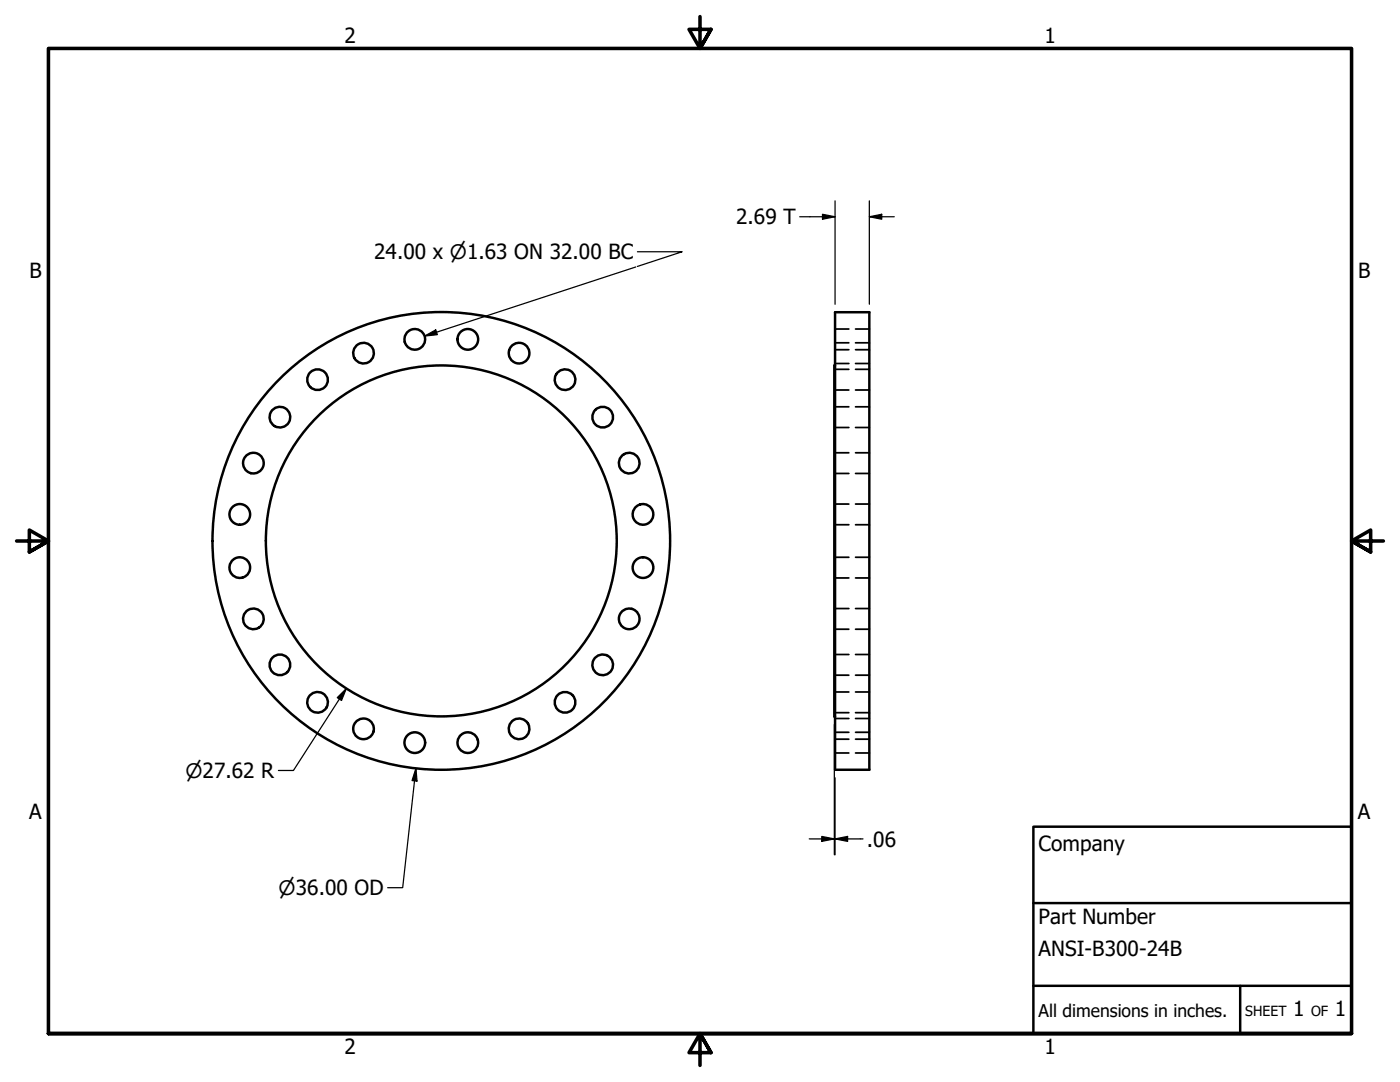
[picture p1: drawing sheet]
<svg xmlns="http://www.w3.org/2000/svg" width="279mm" height="216mm" viewBox="0 0 279 216" stroke-linecap="round" stroke-linejoin="round" font-family="sans-serif">
<!-- layer: Visible (ANSI) -->
<g fill="none" stroke="#000" stroke-width=".49">
<path d="M166.7 62.3h6.8v91.3h-6.8zM166.7 72.9h-.2v70.1h.2"/>
<circle cx="63.4" cy="75.8" r="2.06"/>
<circle cx="72.5" cy="70.5" r="2.06"/>
<circle cx="82.8" cy="67.7" r="2.06"/>
<circle cx="93.4" cy="67.7" r="2.06"/>
<circle cx="103.6" cy="70.5" r="2.06"/>
<circle cx="112.8" cy="75.8" r="2.06"/>
<circle cx="50.6" cy="92.4" r="2.06"/>
<circle cx="55.9" cy="83.2" r="2.06"/>
<circle cx="120.3" cy="83.2" r="2.06"/>
<circle cx="125.6" cy="92.4" r="2.06"/>
<circle cx="47.9" cy="113.3" r="2.06"/>
<circle cx="47.9" cy="102.6" r="2.06"/>
<circle cx="88.1" cy="107.9" r="35"/>
<circle cx="88.1" cy="107.9" r="45.7"/>
<circle cx="128.3" cy="113.3" r="2.06"/>
<circle cx="128.3" cy="102.6" r="2.06"/>
<circle cx="50.6" cy="123.5" r="2.06"/>
<circle cx="55.9" cy="132.7" r="2.06"/>
<circle cx="120.3" cy="132.7" r="2.06"/>
<circle cx="125.6" cy="123.5" r="2.06"/>
<circle cx="63.4" cy="140.1" r="2.06"/>
<circle cx="72.5" cy="145.4" r="2.06"/>
<circle cx="82.8" cy="148.2" r="2.06"/>
<circle cx="93.4" cy="148.2" r="2.06"/>
<circle cx="103.6" cy="145.4" r="2.06"/>
<circle cx="112.8" cy="140.1" r="2.06"/>
</g>
<!-- layer: Hidden (ANSI) -->
<g fill="none" stroke="#000" stroke-width=".35">
<path d="M166.7 72.5h2.7M166.7 68.4h2.7M166.7 77.8h2.7M166.7 73.7h2.7M166.7 69.8h2.7M166.7 65.7h2.7M170.7 72.5h2.8M170.7 68.4h2.8M170.7 77.8h2.8M170.7 73.7h2.8M170.7 69.8h2.8M170.7 65.7h2.8"/>
<path d="M166.7 85.3h2.7M166.7 81.2h2.7M166.7 94.5h2.7M166.7 90.3h2.7M170.7 85.3h2.8M170.7 81.2h2.8M170.7 94.5h2.8M170.7 90.3h2.8M166.7 104.7h2.7M166.7 100.6h2.7M166.7 115.3h2.7M166.7 111.2h2.7"/>
<path d="M170.7 104.7h2.8M170.7 100.6h2.8M170.7 115.3h2.8M170.7 111.2h2.8M166.7 125.6h2.7M166.7 121.4h2.7M166.7 134.7h2.7M166.7 130.6h2.7M166.7 138.1h2.7M170.7 125.6h2.8M170.7 121.4h2.8M170.7 134.7h2.8"/>
<path d="M170.7 130.6h2.8M170.7 138.1h2.8M166.7 142.2h2.7M166.7 147.5h2.7M166.7 143.4h2.7M166.7 150.2h2.7M166.7 146.1h2.7M170.7 142.2h2.8M170.7 147.5h2.8M170.7 143.4h2.8M170.7 150.2h2.8M170.7 146.1h2.8"/>
</g>
<!-- layer: Border (ANSI) -->
<path d="M139.7 3.3v6.4l-2.2-3.8h4.4l-2.2 3.8 2.2-3.8M3.3 107.9h6.4l-3.8-2.1v4.3l3.8-2.2-3.8 2.2M276.1 107.9h-6.4l3.8-2.1v4.3l-3.8-2.2 3.8 2.2M9.7 206.2v-196.5h260v196.5h-260h260M141.9 210l-2.2-3.8 2.2 3.8h-4.4l2.2-3.8v6.4" fill="none" stroke="#000" stroke-width=".71"/>
<!-- layer: Title (ANSI) -->
<path d="M206.2 165h63.5v41.2h-63.5zM206.2 196.7h63.5M206.2 180.2h63.5M247.5 196.7v9.5" fill="none" stroke="#000" stroke-width=".49"/>
<!-- layer: Dimension (ANSI) -->
<g fill="none" stroke="#000" stroke-width=".25">
<path d="M126.9 53.3l-42.2 13.8M127.2 50.2h8.9l-8.9 3M159.6 43.3h7.1M164.1 42.8l2.6 .5-2.6 .4zM166.7 40.1v20.6M173.5 43.3l2.5-.5v.9zM173.5 43.3h5M173.5 40.1v20.6M84.7 67.1l2.3-1.3 .3 1zM69.1 137.4l-.9 2.4-.9-.6zM69.1 137.4l-10.5 16.3h-3M83 153.3l.2 2.6-1-.1z"/>
<path d="M83 153.3l-2.6 23.8h-3M166.5 144.6v26M166.7 155.2v15.4M161.5 167.4h5M164 166.9l2.5 .5-2.5 .5zM166.7 167.4l2.5-.5v1zM166.7 167.4h5.5"/>
</g>
<g fill="#000">
<path d="M164.1 42.8l2.6 .5-2.6 .4z" fill-rule="evenodd"/>
<path d="M173.5 43.3l2.5-.5v.9z" fill-rule="evenodd"/>
<path d="M84.7 67.1l2.3-1.3 .3 1z" fill-rule="evenodd"/>
<path d="M69.1 137.4l-.9 2.4-.9-.6z" fill-rule="evenodd"/>
<path d="M83 153.3l.2 2.6-1-.1z" fill-rule="evenodd"/>
<path d="M164 166.9l2.5 .5-2.5 .5z" fill-rule="evenodd"/>
<path d="M166.7 167.4l2.5-.5v1z" fill-rule="evenodd"/>
</g>
<g font-size="4.2">
<text x="68.7" y="8.6">2</text>
<text x="208.4" y="8.6">1</text>
<text x="146.9" y="44.8">2.69 T</text>
<text x="74.6" y="51.7">24.00 x ⌀1.63 ON 32.00 BC</text>
<text x="5.9" y="55.5">B</text>
<text x="271" y="55.5">B</text>
<text x="5.8" y="163.4">A</text>
<text x="271" y="163.4">A</text>
<text x="173" y="168.9">.06</text>
<text x="207.3" y="169.8">Company</text>
<text x="207.3" y="184.4">Part Number</text>
<text x="207.3" y="190.7">ANSI-B300-24B</text>
<text x="258.1" y="202.8">1</text>
<text x="266.4" y="202.8">1</text>
<text x="68.7" y="210.3">2</text>
<text x="208.4" y="210.3">1</text>
</g>
<g font-size="4">
<text x="37" y="155.2">⌀27.62 R</text>
<text x="55.6" y="178.6">⌀36.00 OD</text>
</g>
<text font-size="3.5" x="207.3" y="202.9">All dimensions in inches.</text>
<g font-size="2.8">
<text x="248.5" y="202.8">SHEET</text>
<text x="261.7" y="202.8">OF</text>
</g>
</svg>
